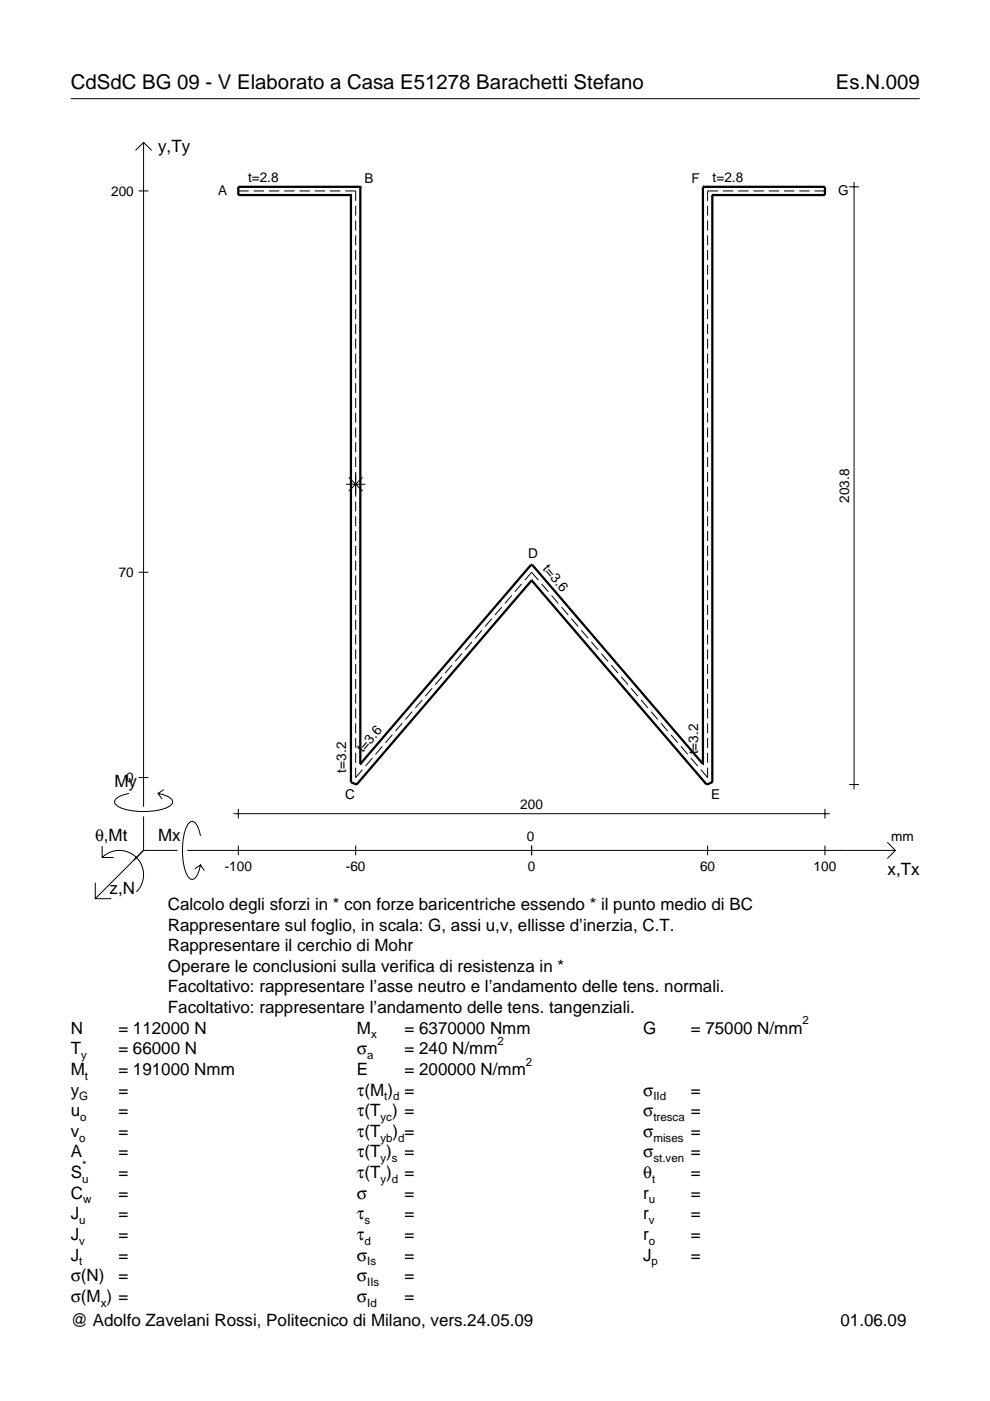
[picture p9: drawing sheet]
<svg xmlns="http://www.w3.org/2000/svg" width="210mm" height="297mm" viewBox="0 0 210 297" stroke-linecap="round" stroke-linejoin="round" font-family="sans-serif">
<g fill="none" stroke="#000" stroke-width=".21">
<path d="M15 20.9h180M28.7 31.9l1.7-1.7 1.8 1.7M30.4 30.2v140.8M180.1 39.6h2M181.1 38.6v128.8M29.4 40.5h2.1M50.5 40.5h2.2M53.8 40.5h2.2M57 40.5h2.2M60.2 40.5h2.3M63.5 40.5h2.2M66.7 40.5h2.2"/>
<path d="M70 40.5h2.2M73.2 40.5h2.2v2.1M75.4 43.6v2.1M75.4 46.8v2.1M75.4 49.9v2.1M75.4 53v2.1M75.4 56.2v2.1M75.4 59.3v2.1M150 43.6v2.1M150 46.8v2.1M150 49.9v2.1M150 53v2.1"/>
<path d="M150 56.2v2.1M150 59.3v2.1M152.2 40.5h-2.2v2.1M153.3 40.5h2.2M156.5 40.5h2.2M159.7 40.5h2.3M163 40.5h2.2M166.2 40.5h2.2M169.5 40.5h2.2M172.7 40.5h2.2M75.4 62.4v2.1M75.4 65.6v2.1"/>
<path d="M75.4 68.7v2.1M75.4 71.8v2.1M75.4 75v2.1M75.4 78.1v2.1M150 62.4v2.1M150 65.6v2.1M150 68.7v2.1M150 71.8v2.1M150 75v2.1M150 78.1v2.1M75.4 81.2v2.2M75.4 84.4v2.1"/>
<path d="M75.4 87.5v2.1M75.4 90.6v2.2M75.4 93.8v2.1M75.4 96.9v2.1M150 81.2v2.2M150 84.4v2.1M150 87.5v2.1M150 90.6v2.2M150 93.8v2.1M150 96.9v2.1M73.3 102.7h4.2M73.9 101.2l3 2.9"/>
<path d="M75.4 100.1v5.2M75.4 106.3v2.1M75.4 109.5v2.1M75.4 112.6v2.1M75.4 115.7v2.1M75.4 118.9v2.1M76.9 101.2l-3 2.9M150 100.1v2.1M150 103.2v2.1M150 106.3v2.1M150 109.5v2.1M150 112.6v2.1"/>
<path d="M150 115.7v2.1M150 118.9v2.1M29.4 121.3h2.1M75.4 122v2.1M75.4 125.1v2.1M75.4 128.3v2.1M75.4 131.4v2.1M75.4 134.5v2.1M75.4 137.7v2.1M97.9 138.6l-1.4 1.6M100.1 136.1l-1.5 1.7M102.2 133.6l-1.5 1.7"/>
<path d="M104.3 131.2l-1.5 1.7M106.4 128.7l-1.5 1.7M108.5 126.3l-1.4 1.6M110.6 123.8l-1.4 1.7M111.3 123l1.4-1.7 1.5 1.7M114.8 123.8l1.5 1.7M116.9 126.3l1.5 1.6M119 128.7l1.5 1.7M121.2 131.2l1.4 1.7M123.3 133.6l1.4 1.7M125.4 136.1l1.4 1.7M127.5 138.6l1.4 1.6"/>
<path d="M150 122v2.1M150 125.1v2.1M150 128.3v2.1M150 131.4v2.1M150 134.5v2.1M150 137.7v2.1M75.4 140.8v2.1M75.4 143.9v2.2M75.4 147.1v2.1M75.4 150.2v2.1M75.4 153.4v2.1M75.4 156.5v2.1"/>
<path d="M75.4 159.6v2.1M81.1 158.3l-1.5 1.6M83.2 155.8l-1.5 1.7M85.3 153.3l-1.5 1.7M87.4 150.9l-1.4 1.7M89.5 148.4l-1.4 1.7M91.6 145.9l-1.4 1.7M93.7 143.5l-1.4 1.7M95.8 141l-1.4 1.7M129.6 141l1.4 1.7M131.7 143.5l1.4 1.7M133.8 145.9l1.5 1.7"/>
<path d="M135.9 148.4l1.5 1.7M138 150.9l1.5 1.7M140.1 153.3l1.5 1.7M142.3 155.8l1.4 1.7M144.4 158.3l1.4 1.6M150 140.8v2.1M150 143.9v2.2M150 147.1v2.1M150 150.2v2.1M150 153.4v2.1M150 156.5v2.1M150 159.6v2.1"/>
<path d="M21.7 179.4v2.4h2.4M27.3 168.2a3.6 3.6 0 0 0-3 1.7l.1 .5a5.6 5.6 0 0 0 3.8 1.5 13.4 13.4 0 0 0 7.8-1l.5-.5 .1-.5a3.6 3.6 0 0 0-3.1-1.7l.8 1.2M29.4 164.9h2.1M30.4 173.1v7.2M34.7 167.4l-1.2 .8M42.5 177.2a3.6 3.6 0 0 0-1.7-3.1l-.5 .2a5.7 5.7 0 0 0-1.5 3.7 13.3 13.3 0 0 0 1 7.9l.5 .5 .5 .1a3.6 3.6 0 0 0 1.7-3.1l-1.2 .8M49.5 172.5h126.4M50.5 171.5v2.1M50.5 179.3v2M75.4 162.8v2.1l1.4-1.7M75.4 179.3v2M79 160.7l-1.5 1.7"/>
<path d="M112.7 179.3v2M146.5 160.7l1.4 1.7M150 162.8v2.1l-1.4-1.7M150 179.3v2M174.9 171.5v2.1M174.9 179.3v2M180.1 166.3h2M188.1 178.6l1.7 1.7-1.7 1.7M20.2 187.2v3.3h3.4M21.7 181.8a5.1 5.1 0 0 1 7.2 0 5.1 5.1 0 0 1 0 7.3M30.4 180.3l-10.2 10.2M30.4 180.3h7.2"/>
<path d="M39.7 180.3h150.1M42.5 183.4l.8 1.2"/>
</g>
<g fill="none" stroke="#000" stroke-width=".48">
<path d="M76.4 39.6h.1M76.4 39.6h-25.9v1.8h23.9M76.4 39.6v122.4M149 39.6h.1M149 39.6h25.9v1.8h-23.9M149 39.6v122.4M74.4 41.4h.1M74.4 41.4v124.5l1.2 .4 37.1-43.2M151 41.4h.1M151 41.4v124.5l-1.2 .4-37.1-43.2M112.7 123.1h.1M76.4 162h.1"/>
<path d="M76.4 162l36.2-42.2h.2l36.2 42.2M149 162h.1"/>
</g>
<g font-size="4.3">
<text x="15" y="18.9">CdSdC BG 09 - V Elaborato a Casa E51278 Barachetti Stefano</text>
<text x="177.2" y="18.9">Es.N.009</text>
</g>
<g font-size="3.6">
<text x="33.5" y="32.3">y,Ty</text>
<text x="24.3" y="166.9">My</text>
<text x="20.1" y="178.2">θ,Mt</text>
<text x="33.5" y="178.2">Mx</text>
<text x="188.2" y="185.5">x,Tx</text>
<text x="23.2" y="189.6">z,N</text>
<text x="35.6" y="192.9">Calcolo degli sforzi in * con forze baricentriche essendo * il punto medio di BC</text>
<text x="35.6" y="197.3">Rappresentare sul foglio, in scala: G, assi u,v, ellisse d’inerzia, C.T.</text>
<text x="35.6" y="201.7">Rappresentare il cerchio di Mohr</text>
<text x="35.6" y="206">Operare le conclusioni sulla verifica di resistenza in *</text>
<text x="35.6" y="210.4">Facoltativo: rappresentare l’asse neutro e l’andamento delle tens. normali.</text>
<text x="35.6" y="214.8">Facoltativo: rappresentare l’andamento delle tens. tangenziali.</text>
<text x="15" y="219.2">N</text>
<text x="25.1" y="219.2">= 112000 N</text>
<text x="75.7" y="219.2">M</text>
<text x="85.8" y="219.2">= 6370000 Nmm</text>
<text x="136.4" y="219.2">G</text>
<text x="146.5" y="219.2">= 75000 N/mm</text>
<text x="15" y="227.9">M</text>
<text x="15" y="223.5">T</text>
<text x="25.1" y="223.5">= 66000 N</text>
<text x="25.1" y="227.9">= 191000 Nmm</text>
<text x="75.7" y="223.5">σ</text>
<text x="75.7" y="227.9">E</text>
<text x="85.8" y="223.5">= 240 N/mm</text>
<text x="85.8" y="227.9">= 200000 N/mm</text>
<text x="15" y="232.3">y</text>
<text x="25.1" y="232.3">=</text>
<text x="75.7" y="232.3">τ(M ) =</text>
<text x="136.4" y="232.3">σ</text>
<text x="146.5" y="232.3">=</text>
<text x="15" y="236.7">u</text>
<text x="25.1" y="236.7">=</text>
<text x="75.7" y="236.7">τ(T ) =</text>
<text x="136.4" y="236.7">σ</text>
<text x="146.5" y="236.7">=</text>
<text x="15" y="241">v</text>
<text x="15" y="245.4">A</text>
<text x="25.1" y="241">=</text>
<text x="25.1" y="245.4">=</text>
<text x="75.7" y="245.4">τ(T )</text>
<text x="75.7" y="241">τ(T</text>
<text x="83.3" y="241">) =</text>
<text x="85.8" y="245.4">=</text>
<text x="136.4" y="241">σ</text>
<text x="136.4" y="245.4">σ</text>
<text x="146.5" y="241">=</text>
<text x="146.5" y="245.4">=</text>
<text x="15" y="249.8">S</text>
<text x="25.1" y="249.8">=</text>
<text x="75.7" y="249.8">τ(T )</text>
<text x="85.8" y="249.8">=</text>
<text x="136.4" y="249.8">θ</text>
<text x="146.5" y="249.8">=</text>
<text x="15" y="254.2">C</text>
<text x="25.1" y="254.2">=</text>
<text x="75.7" y="254.2">σ</text>
<text x="85.8" y="254.2">=</text>
<text x="136.4" y="254.2">r</text>
<text x="146.5" y="254.2">=</text>
<text x="15" y="258.5">J</text>
<text x="15" y="262.9">J</text>
<text x="25.1" y="258.5">=</text>
<text x="25.1" y="262.9">=</text>
<text x="75.7" y="258.5">τ</text>
<text x="75.7" y="262.9">τ</text>
<text x="85.8" y="258.5">=</text>
<text x="85.8" y="262.9">=</text>
<text x="136.4" y="258.5">r</text>
<text x="136.4" y="262.9">r</text>
<text x="146.5" y="258.5">=</text>
<text x="146.5" y="262.9">=</text>
<text x="15" y="267.3">J</text>
<text x="25.1" y="267.3">=</text>
<text x="75.7" y="267.3">σ</text>
<text x="85.8" y="267.3">=</text>
<text x="136.4" y="267.3">J</text>
<text x="146.5" y="267.3">=</text>
<text x="15" y="271.7">σ(N)</text>
<text x="25.1" y="271.7">=</text>
<text x="75.7" y="271.7">σ</text>
<text x="85.8" y="271.7">=</text>
<text x="15" y="281.2">@ Adolfo Zavelani Rossi, Politecnico di Milano, vers.24.05.09</text>
<text x="15" y="276">σ(M ) =</text>
<text x="75.7" y="276">σ</text>
<text x="85.8" y="276">=</text>
<text x="178.2" y="281.2">01.06.09</text>
</g>
<g font-size="2.9">
<text x="23.6" y="41.5">200</text>
<text x="46.2" y="41.4">A</text>
<text x="52.6" y="38.6">t=2.8</text>
<text x="77.3" y="38.8">B</text>
<text x="146.6" y="38.8">F</text>
<text x="151.1" y="38.6">t=2.8</text>
<text x="177.7" y="41.4">G</text>
<text x="180.1" y="106.6" transform="rotate(-90 180.1 106.6)">203.8</text>
<text x="112" y="118.3">D</text>
<text x="25.2" y="122.3">70</text>
<text x="115" y="120.6" transform="rotate(49 115 120.6)">t=3.6</text>
<text x="77" y="159.7" transform="rotate(-49 77 159.7)">t=3.6</text>
<text x="148" y="159.9" transform="rotate(-90 148 159.9)">t=3.2</text>
<text x="26.8" y="165.9">0</text>
<text x="73.4" y="163.8" transform="rotate(-90 73.4 163.8)">t=3.2</text>
<text x="73.2" y="169.4">C</text>
<text x="110.3" y="171.5">200</text>
<text x="150.8" y="169.4">E</text>
<text x="111.7" y="178.2">0</text>
<text x="189" y="178.2">mm</text>
<text x="47.6" y="184.7">-100</text>
<text x="73.3" y="184.7">-60</text>
<text x="111.9" y="184.7">0</text>
<text x="148.4" y="184.7">60</text>
<text x="172.5" y="184.7">100</text>
</g>
<g font-size="2.4">
<text x="78.7" y="220.2">x</text>
<text x="105.5" y="221.5">2</text>
<text x="170.2" y="217.2">2</text>
<text x="17.2" y="224.5">y</text>
<text x="77.9" y="224.5">a</text>
<text x="111.5" y="225.9">2</text>
<text x="16.8" y="233.3">G</text>
<text x="18" y="228.9">t</text>
<text x="81.5" y="233.3">t d</text>
<text x="138.5" y="233.3">IId</text>
<text x="17" y="237.7">o</text>
<text x="80.7" y="237.7">yc</text>
<text x="138.5" y="237.7">tresca</text>
<text x="16.8" y="242">o</text>
<text x="80.7" y="242">yb d</text>
<text x="138.5" y="242">mises</text>
<text x="17.4" y="250.8">u</text>
<text x="17.4" y="247.8">*</text>
<text x="80.7" y="246.4">y s</text>
<text x="80.7" y="250.8">y d</text>
<text x="138.2" y="250.8">t</text>
<text x="138.5" y="246.4">st.ven</text>
<text x="17.6" y="255.2">w</text>
<text x="137.6" y="255.2">u</text>
<text x="16.8" y="259.5">u</text>
<text x="16.8" y="263.9">v</text>
<text x="77.3" y="259.5">s</text>
<text x="77.3" y="263.9">d</text>
<text x="137.6" y="259.5">v</text>
<text x="137.6" y="263.9">o</text>
<text x="16.8" y="268.3">t</text>
<text x="77.9" y="268.3">Is</text>
<text x="138.2" y="268.3">p</text>
<text x="77.9" y="272.7">IIs</text>
<text x="21.4" y="277">x</text>
<text x="77.9" y="277">Id</text>
</g>
</svg>
